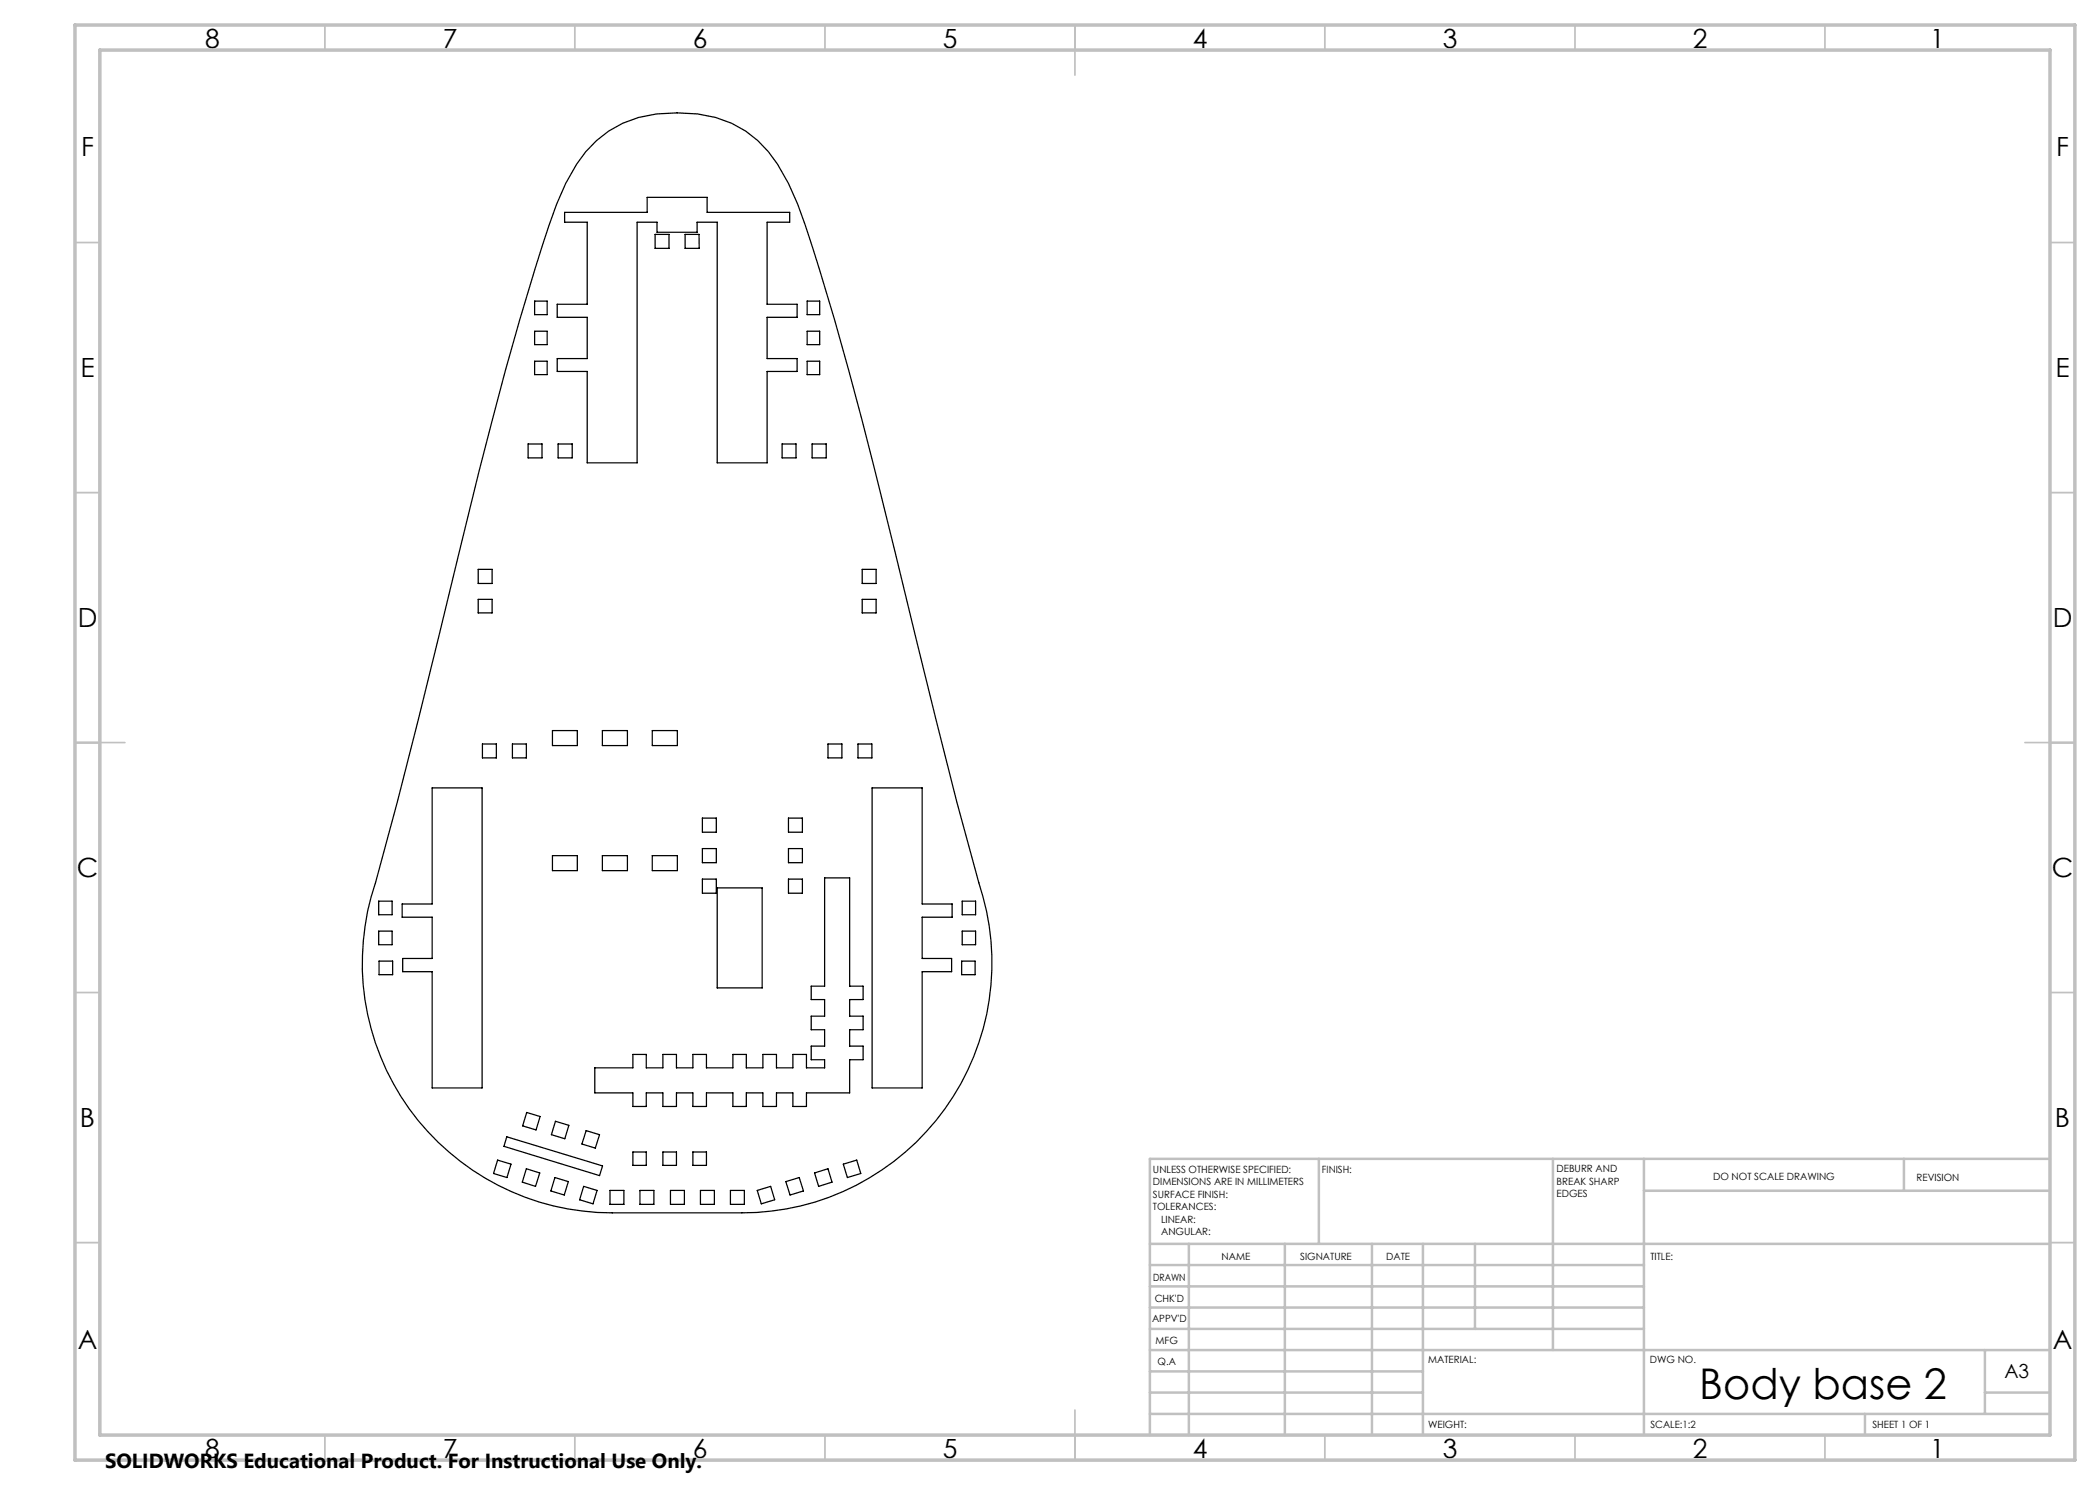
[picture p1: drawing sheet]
<svg xmlns="http://www.w3.org/2000/svg" width="420mm" height="297mm" viewBox="0 0 420 297" stroke-linecap="round" stroke-linejoin="round" font-family="sans-serif">
<g fill="none" stroke="#000" stroke-width=".25">
<path d="M119.3 28.1a22.1 22.1 0 0 1 16.1-5.5 22.8 22.8 0 0 1 16.2 5.5 33 33 0 0 1 7.9 12.7 480.8 480.8 0 0 1 12.9 43.3l6.7 26.5a1981.2 1981.2 0 0 0 16.7 65.9 50 50 0 0 1-47.4 66.1h-26a50 50 0 0 1-47.3-66.1 1981.2 1981.2 0 0 0 16.7-65.9 789 789 0 0 1 18-65.5 44.6 44.6 0 0 1 7.4-14.8zM112.9 42.5h16.5v-3h12v3h16.5v1.9h-4.5v16.5h6v2.6h-6v8.2h6v2.6h-6v18.3h-10v-48.2h-4v2.1h-8v-2.1h-4v48.2h-10v-18.3h-6v-2.6h6v-8.2h-6v-2.6h6v-16.5h-4.5zM131 46.9h2.8v2.8h-2.8zM137 46.9h2.8v2.8h-2.8zM106.9 66.2h2.5v2.7h-2.5zM106.9 60.2h2.5v2.7h-2.5zM106.9 72.2h2.5v2.7h-2.5zM161.4 60.2h2.5v2.7h-2.5zM161.4 66.2h2.5v2.7h-2.5zM161.4 72.2h2.5v2.7h-2.5zM105.6 88.8h2.8v2.8h-2.8zM111.6 88.8h2.8v2.8h-2.8z"/>
<path d="M156.4 88.8h2.8v2.8h-2.8zM162.4 88.8h2.8v2.8h-2.8zM95.6 113.9h2.8v2.8h-2.8zM95.6 119.9h2.8v2.7h-2.8zM172.4 113.9h2.8v2.8h-2.8zM172.4 119.9h2.8v2.7h-2.8zM86.4 157.6h10v60h-10v-23.3h-5.9v-2.6h5.9v-8.3h-6v-2.6h6zM96.5 148.8h2.8v2.8h-2.8zM102.5 148.8h2.8v2.8h-2.8zM110.5 146.1h5v3h-5zM120.5 146.1h5v3h-5zM130.5 146.1h5v3h-5z"/>
<path d="M165.6 148.8h2.8v2.8h-2.8zM171.6 148.8h2.8v2.8h-2.8zM174.4 157.6h10v23.2h6v2.6h-6v8.3h5.9v2.6h-5.9v23.3h-10zM110.5 171.1h5v3h-5zM120.5 171.1h5v3h-5zM130.5 171.1h5v3h-5zM140.5 163.6h2.8v2.8h-2.8zM140.5 169.7h2.8v2.8h-2.8zM140.5 175.8h2.8v2.8h-2.8zM143.4 177.6h9v20h-9zM157.7 163.6h2.8v2.8h-2.8zM157.7 169.7h2.8v2.8h-2.8z"/>
<path d="M157.7 175.8h2.8v2.8h-2.8zM75.7 186.2h2.7v2.7h-2.7zM75.7 180.2h2.7v2.7h-2.7zM75.8 192.2h2.7v2.7h-2.7zM192.3 192.2h2.7v2.7h-2.7zM192.4 180.2h2.7v2.7h-2.7zM192.4 186.2h2.7v2.7h-2.7zM119 213.6h7.6v-2.7h2.7v2.7h3.3v-2.7h2.7v2.7h3.3v-2.7h2.7v2.7h5.3v-2.7h2.7v2.7h3.3v-2.7h2.7v2.7h3.3v-2.7h2.7v2.7h3.6v-1.7h-2.7v-2.7h2.7v-3.3h-2.7v-2.7h2.7v-3.3h-2.7v-2.7h2.7v-21.6h5v21.6h2.7v2.7h-2.7v3.3h2.7v2.7h-2.7v3.3h2.7v2.7h-2.7v6.7h-8.6v2.7h-2.7v-2.7h-3.3v2.7h-2.7v-2.7h-3.3v2.7h-2.7v-2.7h-5.3v2.7h-2.7v-2.7h-3.3v2.7h-2.7v-2.7h-3.3v2.7h-2.7v-2.7h-7.6zM99.5 232l2.7 .8-.8 2.7-2.7-.8zM101.4 227.4l19.1 5.8-.6 1.9-19.1-5.8zM105.3 233.7l2.7 .9-.9 2.7-2.6-.9zM105.3 222.5l2.7 .8-.8 2.7-2.7-.8z"/>
<path d="M111 235.5l2.7 .8-.8 2.7-2.7-.8zM111.1 224.3l2.7 .8-.8 2.6-2.7-.8zM116.7 237.3l2.7 .8-.8 2.7-2.7-.8zM117.2 226.1l2.7 .8-.8 2.7-2.7-.8zM122 238.1h2.8v2.8h-2.8zM126.6 230.4h2.7v2.7h-2.7zM128 238.1h2.8v2.8h-2.8zM132.6 230.4h2.7v2.7h-2.7zM134.1 238.1h2.8v2.8h-2.8zM138.6 230.4h2.7v2.7h-2.7zM140.1 238.1h2.8v2.8h-2.8zM146.1 238.1h2.8v2.8h-2.8z"/>
<path d="M151.4 238.1l2.7-.8 .8 2.7-2.6 .8zM157.2 236.3l2.6-.8 .9 2.7-2.7 .8zM162.9 234.6l2.7-.9 .8 2.7-2.7 .9zM168.7 232.8l2.6-.8 .9 2.7-2.7 .8z"/>
</g>
<g fill="none" stroke="#c0c0c0" stroke-width=".35">
<path d="M65 5v5M115 5v5M165 5v5M215 5v10M265 5v5M315 5v5M365 5v5M15 48.5h5M410 48.5h5M15 98.5h5M410 98.5h5M15 148.5h10"/>
<path d="M405 148.5h10M15 198.5h5M410 198.5h5M15 248.5h5M410 248.5h5M65 287v5M115 287v5M165 287v5M215 282v10M265 287v5M315 287v5M365 287v5"/>
</g>
<g fill="none" stroke="#c0c0c0" stroke-width=".5">
<path d="M263.8 231.8v17M310.6 231.8v38.2M328.8 231.8v55.2M328.8 238.2h81.2M380.8 231.8v6.4M410 231.8h-180v55.2M230 248.8h180M230 257.3h98.8M230 253h98.8M237.8 248.8v38.2M257 248.8v38.2M274.4 248.8v38.2"/>
<path d="M284.6 248.8v38.2M295 248.8v17M230 265.8h98.8M230 261.5h98.8M230 278.5h54.6M230 274.3h54.6M230 270h180M397 278.5h13M397 270v12.8M230 282.8h180M373 282.8v4.2"/>
</g>
<path d="M15 5h400v287h-400zM20 10h390v277h-390z" fill="none" stroke="#c0c0c0" stroke-width=".7"/>
<text font-size="8.5" x="339.9" y="279.7">Body base 2</text>
<g font-size="5.3">
<text x="41" y="9.5">8</text>
<text x="88.5" y="9.5">7</text>
<text x="138.5" y="9.5">6</text>
<text x="188.5" y="9.5">5</text>
<text x="238.5" y="9.5">4</text>
<text x="288.5" y="9.5">3</text>
<text x="338.5" y="9.5">2</text>
<text x="386" y="9.5">1</text>
<text x="16.2" y="31.2">F</text>
<text x="411.2" y="31.2">F</text>
<text x="16.1" y="75.5">E</text>
<text x="411.1" y="75.5">E</text>
<text x="15.5" y="125.5">D</text>
<text x="410.5" y="125.5">D</text>
<text x="15.4" y="175.5">C</text>
<text x="410.4" y="175.5">C</text>
<text x="16" y="225.5">B</text>
<text x="411" y="225.5">B</text>
<text x="15.5" y="269.7">A</text>
<text x="410.5" y="269.7">A</text>
<text x="41" y="291.5">8</text>
<text x="88.5" y="291.5">7</text>
<text x="138.5" y="291.5">6</text>
<text x="188.5" y="291.5">5</text>
<text x="238.5" y="291.5">4</text>
<text x="288.5" y="291.5">3</text>
<text x="338.5" y="291.5">2</text>
<text x="386" y="291.5">1</text>
</g>
<text font-size="4.1" x="21" y="293.7">SOLIDWORKS Educational Product. For Instructional Use Only.</text>
<text font-size="3.9" x="400.9" y="275.5">A3</text>
<g font-size="2">
<text x="230.6" y="234.6">UNLESS OTHERWISE SPECIFIED:</text>
<text x="230.6" y="237.1">DIMENSIONS ARE IN MILLIMETERS</text>
<text x="230.6" y="239.6">SURFACE FINISH:</text>
<text x="264.4" y="234.6">FINISH:</text>
<text x="311.3" y="234.5">DEBURR AND</text>
<text x="311.3" y="237">BREAK SHARP</text>
<text x="311.3" y="239.5">EDGES</text>
<text x="342.6" y="236">DO NOT SCALE DRAWING</text>
<text x="383.3" y="236.2">REVISION</text>
<text x="230.6" y="242.1">TOLERANCES:</text>
<text x="232.2" y="244.6">LINEAR:</text>
<text x="232.2" y="247.1">ANGULAR:</text>
<text x="244.3" y="252">NAME</text>
<text x="260" y="251.9">SIGNATURE</text>
<text x="277.2" y="251.9">DATE</text>
<text x="330.1" y="251.9">TITLE:</text>
<text x="230.6" y="256.1">DRAWN</text>
<text x="230.9" y="260.3">CHK'D</text>
<text x="230.4" y="264.4">APPV'D</text>
<text x="231.1" y="268.8">MFG</text>
<text x="231.5" y="273">Q.A</text>
<text x="285.6" y="272.5">MATERIAL:</text>
<text x="330" y="272.5">DWG NO.</text>
<text x="285.6" y="285.5">WEIGHT:</text>
<text x="330.1" y="285.6">SCALE:1:2</text>
<text x="374.5" y="285.6">SHEET 1 OF 1</text>
</g>
</svg>
